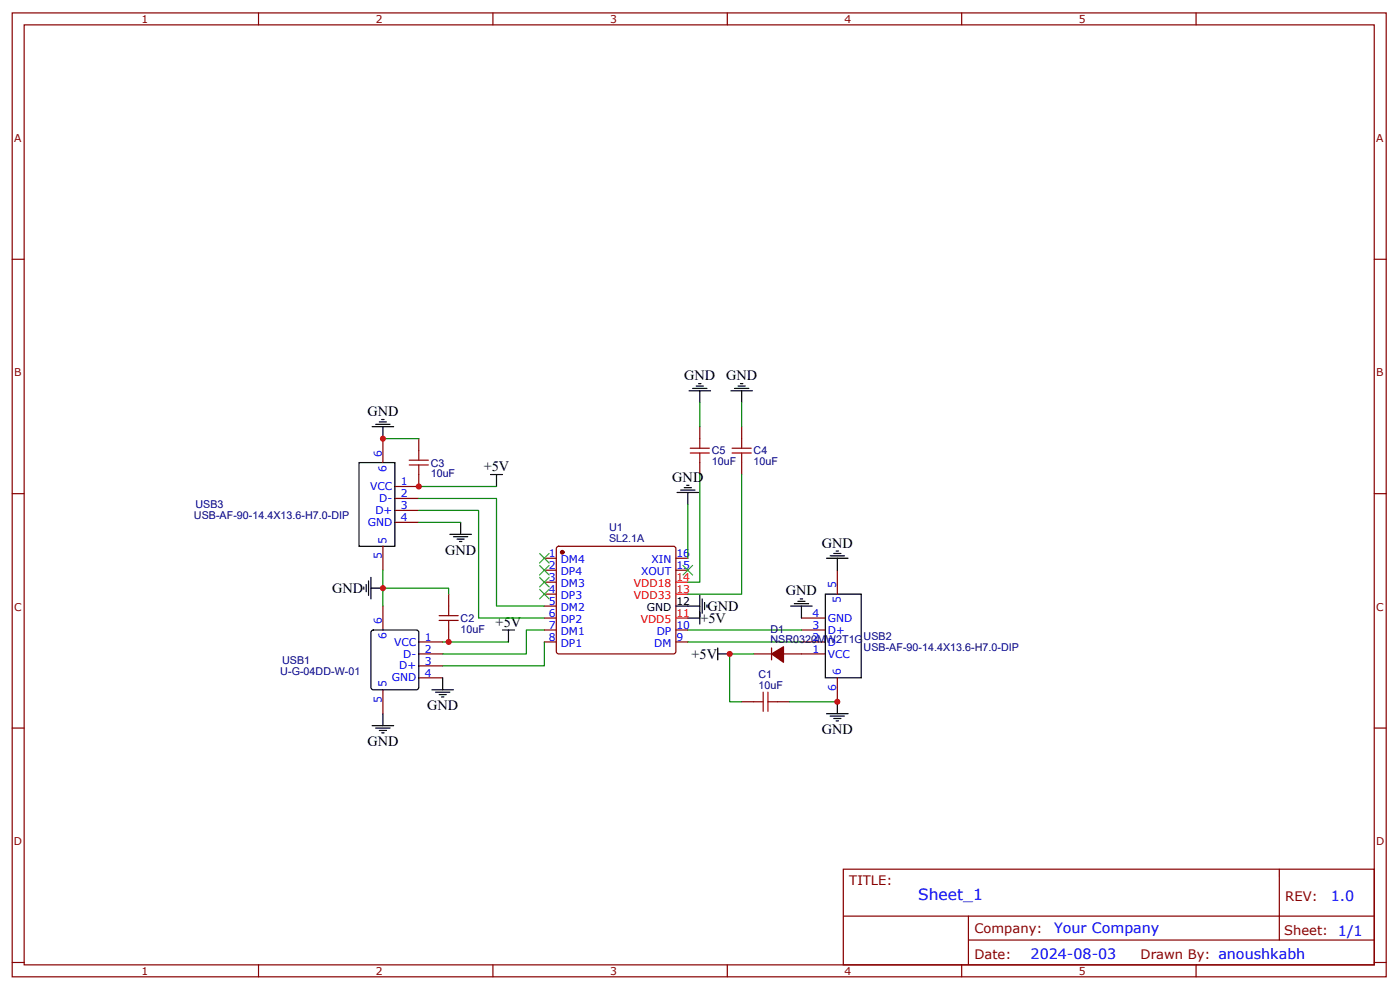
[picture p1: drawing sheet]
<svg xmlns="http://www.w3.org/2000/svg" width="413mm" height="292mm" viewBox="0 0 413 292" stroke-linecap="round" stroke-linejoin="round" font-family="sans-serif">
<g fill="none" stroke="#870000" stroke-width=".35">
<path d="M3.6 3.8h405.4v284.4h-405.4zM7.1 7.3h398.4v277.4h-398.4zM76.3 3.8v3.5M145.4 3.8v3.5M214.6 3.8v3.5M283.8 3.8v3.5M352.9 3.8v3.5M3.6 76.5h3.5M405.5 76.5h3.5M113 129.4v7.1M123.6 129.4v3.6M206.5 125.9v3.5"/>
<path d="M206.5 136.5v3.5M218.8 125.9v3.5M218.8 136.5v3.5M3.6 145.7h3.5M116.5 147.1h7.1M116.5 150.6h7.1M116.5 154.1h7.1M123.6 140v3.5h-7.1M405.5 145.7h3.5M113 161.2v7M113 178.8v7.1M132.4 175.3v3.5"/>
<path d="M160.6 164.7h3.5M160.6 168.2h3.5M160.6 171.8h3.5M160.6 175.3h3.5M160.6 178.8h3.5M164.4 161.4l.5-.2h33.8l.5 .2 .2 .5v30.3l-.2 .5-.5 .2h-33.8l-.5-.2-.3-.5v-30.3zM199.4 164.7h3.6M199.4 168.2h3.6M247.1 168.2v7.1M123.6 200h7M123.6 196.5h7M123.6 192.9h7"/>
<path d="M123.6 189.4h7M132.4 185.9v3.5M160.6 189.4h3.5M160.6 185.9h3.5M160.6 182.4h3.5M199.4 189.4h3.6M199.4 185.9h3.6M222.4 192.9h5.3M227.7 191.2v3.5M231.2 192.9h12.3M236.5 189.4h7M236.5 185.9h7"/>
<path d="M236.5 182.4h7M247.1 200v7.1M3.6 214.8h3.5M113 203.5v7.1M218.8 207.1h3.6M229.4 207.1h3.6M405.5 214.8h3.5M248.8 256.5h156.7v28.2h-156.7zM377.5 256.5v20.9M248.9 270.3h156.5M285.8 277.4h119.6M285.8 270.3v14.1"/>
<path d="M3.6 284h3.5M76.3 284.7v3.5M145.4 284.7v3.5M214.6 284.7v3.5M283.8 284.7v3.5M352.9 284.7v3.5M405.5 284h3.5"/>
</g>
<g fill="none" stroke="#000" stroke-width=".35">
<path d="M203.3 115.3h6.4M204.4 114.6h4.2M205.4 113.9h2.1M206.1 113.2h.7M206.5 115.3v3.5M215.7 115.3h6.3M216.7 114.6h4.3M217.8 113.9h2.1M218.5 113.2h.7M218.8 115.3v3.5M105.9 136.5h10.6v24.7h-10.6zM109.8 125.9h6.4"/>
<path d="M110.9 125.2h4.2M111.9 124.5h2.1M112.6 123.8h.7M113 125.9v3.5M132.7 157.7h6.4M133.8 158.4h4.2M134.9 159.1h2.1M135.6 159.8h.7M135.9 154.1v3.6M144.7 140h3.6M146.5 140v3.5M199.8 145.3h6.3"/>
<path d="M200.8 144.6h4.3M201.9 143.9h2.1M202.6 143.2h.7M203 145.3v3.5M107.3 173.2v.7M108 172.5v2.1M108.8 171.4v4.3M109.5 173.5h3.5M109.5 170.4v6.3M199.4 178.8h7.1M206.5 175.7v8.4M207.2 176.7v4.2"/>
<path d="M207.9 177.8v2.1M208.6 178.5v.7M233.3 178.8h6.4M234.4 178.1h4.2M235.4 177.4h2.1M236.1 176.7h.7M236.5 178.8v3.6M243.5 175.3h10.6v24.7h-10.6zM243.9 164.7h6.3M245 164h4.2M246 163.3h2.1M246.7 162.6h.7"/>
<path d="M247.1 164.7v3.5M109.7 186.1l.5-.2h12.7l.5 .2 .2 .5v16.2l-.3 .5-.4 .2h-12.7l-.5-.2-.2-.5v-16.2zM130.6 200v3.5M148.3 185.9h3.5M150 185.9v3.5M203 182.4h3.5M211.8 192.9h3.5M211.8 191.2v3.5M109.8 214.1h6.4M110.9 214.8h4.2M111.9 215.5h2.1M112.6 216.2h.7"/>
<path d="M113 210.6v3.5M127.5 203.5h6.3M128.5 204.2h4.2M129.6 204.9h2.1M130.3 205.6h.7M243.9 210.6h6.3M245 211.3h4.2M246 212h2.1M246.7 212.7h.7M247.1 207.1v3.5"/>
</g>
<g fill="#870000" stroke="#870000" stroke-width=".35">
<path d="M227.7 192.9l3.5-2.1v4.6z"/>
<circle cx="165.9" cy="162.9" r=".53"/>
</g>
<path d="M199.4 175.3h3.6M199.4 171.8h3.6M199.4 182.4h3.6" fill="none" stroke="#f00" stroke-width=".35"/>
<g fill="none" stroke="#008700" stroke-width=".35">
<path d="M206.5 118.8v7.1M218.8 118.8v7.1M113 129.4h10.6M123.6 147.1h22.9v31.7h14.1M123.6 150.6h17.6v31.8h19.4M123.6 143.5h22.9M123.6 154.1h12.3M203 148.8v15.9M206.5 140v31.8h-3.5M218.8 140v35.3h-15.8M113 173.5h19.4v1.8M113 168.2v10.6"/>
<path d="M130.6 189.4h19.4M160.6 189.4v7.1h-30M160.6 185.9h-5.3v7h-24.7M203 185.9h33.5M203 189.4h33.5M222.4 192.9h-7.1v14.2h3.5M233 207.1h14.1"/>
</g>
<g fill="none" stroke="#a10000" stroke-width=".35">
<path d="M120.7 137.2h5.7M120.7 135.8h5.7M123.6 133v2.8M123.6 137.2v2.8M203.7 133.7h5.6M203.7 132.2h5.6M206.5 129.4v2.8M206.5 133.7v2.8M216 133.7h5.7M216 132.2h5.7M218.8 129.4v2.8M218.8 133.7v2.8"/>
<path d="M132.4 178.8v2.8M129.6 183.1h5.6M129.6 181.6h5.6M132.4 183.1v2.8M222.4 207.1h2.8M225.2 204.2v5.7M226.6 207.1h2.8M226.6 204.2v5.7"/>
</g>
<path d="M159.2 163.3l2.8 2.8M159.2 166.8l2.8 2.9M159.2 170.4l2.8 2.8M159.2 173.9l2.8 2.8M162 163.3l-2.8 2.8M162 166.8l-2.8 2.9M162 170.4l-2.8 2.8M162 173.9l-2.8 2.8M201.6 166.8l2.8 2.9M204.4 166.8l-2.8 2.9" fill="none" stroke="#3c3" stroke-width=".35"/>
<g fill="#c00">
<circle cx="215.3" cy="192.9" r=".88"/>
<circle cx="247.1" cy="207.1" r=".88"/>
<circle cx="132.4" cy="189.4" r=".88"/>
<circle cx="113" cy="173.5" r=".88"/>
<circle cx="123.6" cy="143.5" r=".88"/>
<circle cx="113" cy="129.4" r=".88"/>
</g>
<text font-size="4.6" fill="#00f" x="270.9" y="265.5">Sheet_1</text>
<g font-size="4.2">
<text x="201.9" y="112.1">GND</text>
<text x="214.3" y="112.1">GND</text>
<text x="108.4" y="122.8">GND</text>
<text x="142.7" y="139">+5V</text>
<text x="198.4" y="142.1">GND</text>
<text x="242.5" y="161.6">GND</text>
<text x="131.3" y="163.7">GND</text>
<text x="98" y="175">GND</text>
<text x="231.9" y="175.7">GND</text>
<text x="146.3" y="184.9">+5V</text>
<text x="206.7" y="183.8">+5V</text>
<text x="208.8" y="180.2">GND</text>
<text x="204" y="194.4">+5V</text>
<text x="126" y="209.5">GND</text>
<text x="108.4" y="220.1">GND</text>
<text x="242.5" y="216.6">GND</text>
</g>
<g font-size="4.2" fill="#00f">
<text x="392.7" y="265.7">1.0</text>
<text x="311" y="275.3">Your Company</text>
<text x="304.1" y="283.1">2024-08-03</text>
</g>
<g font-size="3.9" fill="#800">
<text x="250.6" y="261">TITLE:</text>
<text x="379.3" y="265.7">REV:</text>
<text x="287.5" y="275.2">Company:</text>
<text x="378.9" y="275.9">Sheet: 1/1</text>
<text x="287.5" y="282.9">Date:</text>
<text x="336.6" y="283">Drawn By: anoushkabh</text>
</g>
<g font-size="3.2" fill="#800">
<text x="41.7" y="6.8">1</text>
<text x="110.9" y="6.8">2</text>
<text x="180" y="6.8">3</text>
<text x="249.2" y="6.8">4</text>
<text x="318.3" y="6.8">5</text>
<text x="4.1" y="41.9">A</text>
<text x="406" y="41.9">A</text>
<text x="4.1" y="111.1">B</text>
<text x="406" y="111.1">B</text>
<text x="4.1" y="180.2">C</text>
<text x="406" y="180.2">C</text>
<text x="4.1" y="249.4">D</text>
<text x="406" y="249.4">D</text>
<text x="41.7" y="287.7">1</text>
<text x="110.9" y="287.7">2</text>
<text x="180" y="287.7">3</text>
<text x="249.2" y="287.7">4</text>
<text x="318.3" y="287.7">5</text>
</g>
<g font-size="3.2" fill="#00f">
<text x="112.6" y="134.7" transform="rotate(-90 112.6 134.7)">6</text>
<text x="114" y="139.2" transform="rotate(-90 114 139.2)">6</text>
<text x="118.3" y="143.2">1</text>
<text x="109.2" y="144.6">VCC</text>
<text x="111.9" y="148.1">D-</text>
<text x="118.3" y="146.7">2</text>
<text x="108.5" y="155.2">GND</text>
<text x="110.8" y="151.7">D+</text>
<text x="118.3" y="150.2">3</text>
<text x="118.3" y="153.8">4</text>
<text x="114" y="160.5" transform="rotate(-90 114 160.5)">5</text>
<text x="112.6" y="165" transform="rotate(-90 112.6 165)">5</text>
<text x="162" y="164.4">1</text>
<text x="162" y="167.9">2</text>
<text x="165.5" y="166.1">DM4</text>
<text x="192.2" y="166.1">XIN</text>
<text x="199.6" y="167.9">15</text>
<text x="199.6" y="164.4">16</text>
<text x="162" y="171.4">3</text>
<text x="165.5" y="169.7">DP4</text>
<text x="165.5" y="173.2">DM3</text>
<text x="189.2" y="169.7">XOUT</text>
<text x="246.7" y="173.5" transform="rotate(-90 246.7 173.5)">5</text>
<text x="162" y="174.9">4</text>
<text x="162" y="178.5">5</text>
<text x="165.5" y="176.7">DP3</text>
<text x="248.1" y="178" transform="rotate(-90 248.1 178)">5</text>
<text x="112.6" y="184.1" transform="rotate(-90 112.6 184.1)">6</text>
<text x="162" y="182">6</text>
<text x="162" y="185.5">7</text>
<text x="165.5" y="180.2">DM2</text>
<text x="165.5" y="183.8">DP2</text>
<text x="199.6" y="185.5">10</text>
<text x="239.8" y="185.5">3</text>
<text x="239.8" y="182">4</text>
<text x="244.2" y="183.4">GND</text>
<text x="114" y="188.6" transform="rotate(-90 114 188.6)">6</text>
<text x="116.3" y="190.5">VCC</text>
<text x="125.3" y="189.1">1</text>
<text x="162" y="189.1">8</text>
<text x="165.5" y="187.3">DM1</text>
<text x="165.5" y="190.8">DP1</text>
<text x="193" y="190.8">DM</text>
<text x="193.8" y="187.3">DP</text>
<text x="199.6" y="189.1">9</text>
<text x="239.8" y="189.1">2</text>
<text x="244.2" y="190.5">D-</text>
<text x="244.2" y="186.9">D+</text>
<text x="117.8" y="197.5">D+</text>
<text x="119" y="194">D-</text>
<text x="125.3" y="196.1">3</text>
<text x="125.3" y="192.6">2</text>
<text x="239.8" y="192.6">1</text>
<text x="244.2" y="194">VCC</text>
<text x="114" y="202.8" transform="rotate(-90 114 202.8)">5</text>
<text x="115.6" y="201.1">GND</text>
<text x="125.3" y="199.6">4</text>
<text x="246.7" y="203.8" transform="rotate(-90 246.7 203.8)">6</text>
<text x="248.1" y="199.3" transform="rotate(-90 248.1 199.3)">6</text>
<text x="112.6" y="207.3" transform="rotate(-90 112.6 207.3)">5</text>
</g>
<g font-size="3.2" fill="#000080">
<text x="127.1" y="137.7">C3</text>
<text x="210" y="137.2">10uF</text>
<text x="210" y="134.1">C5</text>
<text x="222.4" y="137.2">10uF</text>
<text x="222.4" y="134.1">C4</text>
<text x="127.1" y="140.8">10uF</text>
<text x="57.2" y="153.2">USB-AF-90-14.4X13.6-H7.0-DIP</text>
<text x="57.7" y="150">USB3</text>
<text x="179.7" y="159.9">SL2.1A</text>
<text x="179.7" y="156.8">U1</text>
<text x="135.9" y="183.5">C2</text>
<text x="135.9" y="186.7">10uF</text>
<text x="227.3" y="189.8">NSR0320MW2T1G</text>
<text x="227.3" y="186.6">D1</text>
<text x="254.8" y="192">USB-AF-90-14.4X13.6-H7.0-DIP</text>
<text x="254.8" y="188.8">USB2</text>
<text x="83.3" y="195.8">USB1</text>
<text x="82.7" y="199.1">U-G-04DD-W-01</text>
<text x="223.8" y="203.2">10uF</text>
<text x="223.8" y="200">C1</text>
</g>
<g font-size="3.2" fill="#f00">
<text x="187" y="173.2">VDD18</text>
<text x="199.6" y="171.4">14</text>
<text x="187" y="176.7">VDD33</text>
<text x="199.6" y="174.9">13</text>
<text x="189.1" y="183.8">VDD5</text>
<text x="199.6" y="182">11</text>
</g>
<g font-size="3.2">
<text x="199.6" y="178.5">12</text>
<text x="190.8" y="180.2">GND</text>
</g>
</svg>
